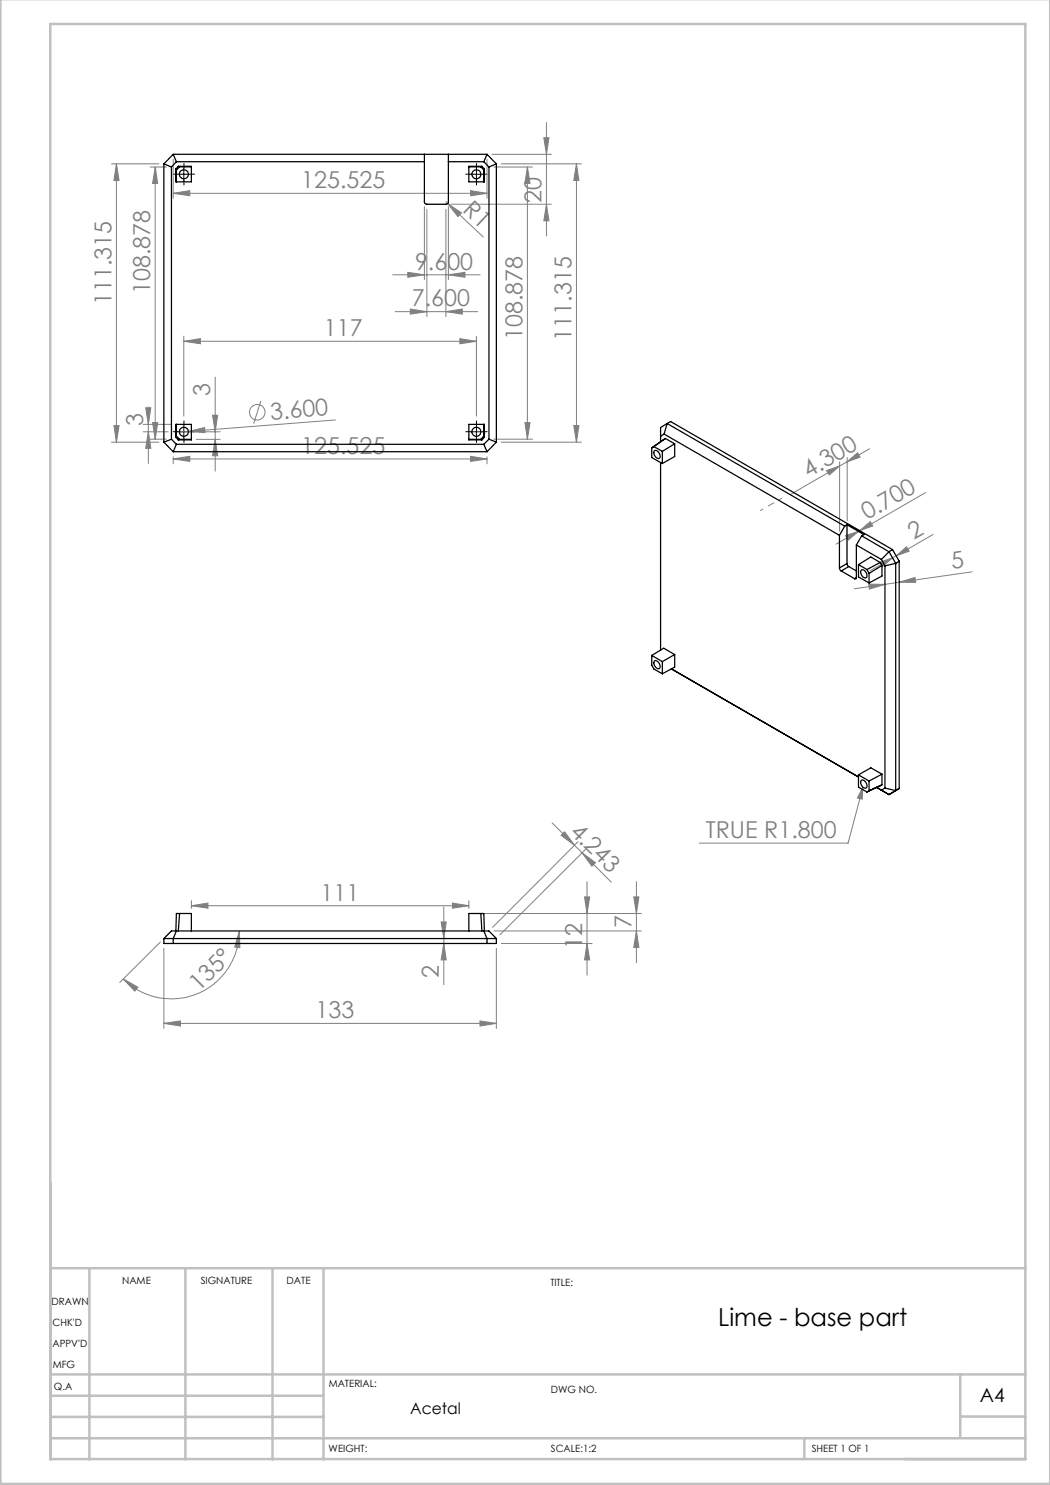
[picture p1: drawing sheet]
<svg xmlns="http://www.w3.org/2000/svg" width="210mm" height="297mm" viewBox="0 0 210 297" stroke-linecap="round" stroke-linejoin="round" font-family="sans-serif">
<g fill="none" stroke="#808080" stroke-width=".2">
<path d="M22.3 32.8h9.5M23.3 32.8l.5 3.3h-1zM23.3 32.8v55.6M30 33.4h3.3M31 33.4v54.4M31 33.4l.5 3.3h-1zM34.6 38.7l3.4-.6v1.1zM34.6 31.9v7.7M34.6 38.7h62.8M94.1 38.1l3.3 .6-3.3 .5zM97.4 31.9v7.7M98.4 30.9h11.9"/>
<path d="M98.8 33.4h7.7M100.3 32.8h16M105.5 33.4l.5 3.3h-1zM105.5 33.4v54.4M108.8 27.5h1l-.5 3.4zM109.3 24.5v22.7M115.3 32.8l.5 3.3h-1zM115.3 32.8v55.6M78.5 55h17.5M81.6 54.5l3.3 .5-3.3 .5zM84.9 41.3v14.6M85.4 41.9v21.4"/>
<path d="M89.2 40.4l.3 .3M89.2 41.9v21.4M89.5 40.7l2.8 1.9-.7 .7zM89.5 40.7l7.2 6.7M89.7 55l3.3-.5v1zM89.7 41.3v14.6M90.2 40.8h20.1M109.3 40.8l.5 3.4h-1zM36.8 68.3l3.3-.6v1.1zM36.8 67.2v16M36.8 68.3h58.5M43 75.4v18.8"/>
<path d="M79 62.3h16.5M82.1 61.8l3.3 .5-3.3 .5zM89.2 62.3l3.3-.5v1zM92 67.7l3.3 .6-3.3 .5zM95.3 67.2v16M22.3 88.4h9.5M22.8 85.1h1l-.5 3.3zM28.6 86.4h5M28.6 84.9h5.6M29.1 81.6h1.1l-.5 3.3zM29.7 86.4l.5 3.3h-1.1zM29.7 81.4v11.3"/>
<path d="M30 87.8h3.3M30.5 84.5h1l-.5 3.3zM34.6 91.8l3.4-.5v1zM34.6 91.4v1.4M34.6 91.8h62.8M37.7 86.3l3.2-.8 .1 1zM39.3 87.9h4.7M39.9 86.4h4.1M42.5 83h1l-.5 3.4zM43 87.9l.5 3.3h-1zM52.2 80.2l-1.5 4.5M67.1 84l-31.2 2.4"/>
<path d="M94.1 91.3l3.3 .5-3.3 .5zM97.4 91.4v1.4M98.8 87.8h7.7M100.3 88.4h16M105 84.5h1l-.5 3.3zM114.8 85.1h1l-.5 3.3zM165.3 94.1l2.6-.9-2.1 1.8zM167.9 92.4v13.9M167.9 93.2l-9.6 5.6M169.4 92.4l2.1-1.8 .5 .8zM169.4 91.5v12.6M169.4 92.4l-1.5 .8"/>
<path d="M173.9 89.7l-4.5 2.7M185.1 98.5l-13.1 7.6M169.1 107.1l2.6-.8-2 1.7zM172 106.1l2.1-1.8 .5 .9zM172 106.1l-4.8 2.7M173.7 116.8l3.3 .1-3.1 .9zM175.9 112.5l2.6-1-2 1.8zM177 116.9l-6.1 .9M178.5 111.5l-4.5 2.7M179.2 111.2l2.1-1.8 .5 .8zM179.2 111.2l-.7 .3M179.8 116.4l3.2-.9 .1 1z"/>
<path d="M179.8 116.4l-2.8 .5M186.6 106.9l-7.4 4.3M194.4 114.4l-14.6 2M172.6 157.4l-.2 2.4-.9-.2zM172.6 157.4l-3 11.2h-29.7M110.4 164.6l6 6M112.2 167.1l.7-.7 2 2.6zM115.6 168.3l-17.1 17.2M116.4 170.6l5.8 5.8M116.4 170.6l2.7 1.9-.7 .7zM116.9 179.4h1l-.5 3.3zM117.1 169.9l-17.1 17.1"/>
<path d="M117.4 176.4v18.6M126.8 179.4h1l-.5 3.3zM127.3 176.4v16.1M24.7 195.8l2.9 1.6-.6 .8zM32.1 188.4l-8.1 8.1M32.8 189.7v16M38.3 181.1l3.3-.5v1zM38.3 180.1v1.6M38.3 181.1h55.5M47.9 186.2l.1 3.3-1-.1zM47.9 186.2a13.6 13.6 0 0 1-8.4 12.6 13.6 13.6 0 0 1-14.8-3M88.2 184.4h1.1l-.5 3.3z"/>
<path d="M88.8 181.4v15.6M88.8 188.7l.5 3.3h-1.1zM90.5 180.6l3.3 .5-3.3 .5zM93.8 180.1v1.6M98.8 186.2h29.5M99.3 189.7v16M100.3 188.7h18.1M117.4 188.7l.5 3.3h-1zM127.3 186.2l.5 3.3h-1zM128.3 182.7h-32.9M32.8 204.7l3.3-.5v1zM32.8 204.7h66.5"/>
<path d="M96 204.2l3.3 .5-3.3 .5z"/>
<circle cx="51.4" cy="82.5" r="1.56"/>
</g>
<g fill="none" stroke="#000" stroke-width=".2" stroke-dasharray="15.2 1.3 1.3 1.3">
<path d="M35.5 34.8h-.9M36.8 33.6v-.9M36.8 36.1v.9M38 34.8h.9M94 34.8h-.9M95.3 33.6v-.9M95.3 36.1v.9M96.5 34.8h.9M35.5 86.3h-.9M36.8 85.1v-.9M36.8 87.6v.9M38 86.3h.9"/>
<path d="M94 86.3h-.9M95.3 85.1v-.9M95.3 87.6v.9M96.5 86.3h.9"/>
</g>
<path d="M35.5 34.9h2.5M36.8 33.6v2.5M94 34.9h2.5M95.3 33.6v2.5M35.5 86.4h2.5M36.8 85.1v2.5M94 86.4h2.5M95.3 85.1v2.5" fill="none" stroke="#000" stroke-width=".2"/>
<g fill="none" stroke="#c0c0c0" stroke-width=".5">
<path d="M.1 -.1v296.9h209.9v-296.9M10.1 4.8h195v287h-195zM10.1 236.6v55.3M10.1 253.6h195M17.9 253.6v38.3M37.1 253.6v38.3M54.5 253.6v38.3M64.7 253.6v38.3M10.1 279.1h54.6M10.1 274.9h195M192.1 274.8v12.7M10.1 287.7h195"/>
<path d="M10.1 283.4h54.6M160.9 287.5v4.3M192.1 283.3h13"/>
</g>
<path d="M152.1 102.1l4.2-2.4" fill="none" stroke="#808080" stroke-width=".2" stroke-dasharray="15.2 1.3 1.3 1.3" stroke-dashoffset="14.7"/>
<g fill="#808080">
<path d="M37.7 86.3l3.2-.8 .1 1z"/>
<path d="M89.5 40.7l2.8 1.9-.7 .7z"/>
<path d="M116.4 170.6l2.7 1.9-.7 .7zM112.2 167.1l.7-.7 2 2.6z"/>
<path d="M94.1 91.3l3.3 .5-3.3 .5zM34.6 91.8l3.4-.5v1z"/>
<path d="M81.6 54.5l3.3 .5-3.3 .5zM89.7 55l3.3-.5v1zM82.1 61.8l3.3 .5-3.3 .5zM89.2 62.3l3.3-.5v1zM34.6 38.7l3.4-.6v1.1zM94.1 38.1l3.3 .6-3.3 .5zM36.8 68.3l3.3-.6v1.1zM92 67.7l3.3 .6-3.3 .5zM32.8 204.7l3.3-.5v1zM96 204.2l3.3 .5-3.3 .5zM172.6 157.4l-1.1 2.2 .9 .2z"/>
<path d="M173.7 116.8l3.3 .1-3.1 .9zM179.8 116.4l3.2-.9 .1 1z"/>
<path d="M165.3 94.1l2.6-.9-2.1 1.8zM169.4 92.4l2.1-1.8 .5 .8zM175.9 112.5l2.6-1-2 1.8zM179.2 111.2l2.1-1.8 .5 .8z"/>
<path d="M169.1 107.1l2.6-.8-2 1.7zM172 106.1l2.1-1.8 .5 .9z"/>
<path d="M24.7 195.8l2.9 1.6-.6 .8zM47.9 186.2l.1 3.3-1-.1z"/>
<path d="M127.3 186.2l.5 3.3h-1zM126.8 179.4h1l-.5 3.3z"/>
<path d="M29.7 86.4l.5 3.3h-1.1zM29.1 81.6h1.1l-.5 3.3zM22.8 85.1h1l-.5 3.3zM23.3 32.8l.5 3.3h-1zM105 84.5h1l-.5 3.3zM105.5 33.4l.5 3.3h-1z"/>
<path d="M42.5 83h1l-.5 3.4zM43 87.9l.5 3.3h-1zM108.8 27.5h1l-.5 3.4zM109.3 40.8l.5 3.4h-1zM115.3 32.8l.5 3.3h-1zM114.8 85.1h1l-.5 3.3zM31 33.4l.5 3.3h-1zM30.5 84.5h1l-.5 3.3zM116.9 179.4h1l-.5 3.3zM117.4 188.7l.5 3.3h-1zM88.2 184.4h1.1l-.5 3.3zM88.8 188.7l.5 3.3h-1.1z"/>
<path d="M38.3 181.1l3.3-.5v1zM90.5 180.6l3.3 .5-3.3 .5z"/>
</g>
<g fill="none" stroke="#000" stroke-width=".25">
<path d="M32.8 32.8v55.6M32.8 32.8l1.5 .6M34.3 33.4v54.4M34.6 30.9l.7 1.4M34.6 30.9h62.8M34.6 30.9l-1.8 1.9M35.2 33.8l.1 .2M35.3 34v2.4M35.3 32.3h49.6M35.3 32.3l-1 1.1M35.7 33.3h2.6v3.1h-3.1v-2.6M35.7 33.3l-.5 .5"/>
<path d="M35.7 33.3l.2 .1M35.9 33.4l-.6 .6M35.9 33.4h2.4M84.9 30.9v9.6l.4 .3h4l.3-.2 .1-9.7M89.7 32.3h7.1M93.8 33.4h2.4M96.2 33.4l.6 .6M96.4 33.3h-2.6v3.1h3.1v-2.6M96.4 33.3l-.2 .1M96.4 33.3l.5 .5M96.8 34v2.4M96.8 32.3l1 1.1"/>
<path d="M96.9 33.8l-.1 .2M97.4 30.9l-.6 1.4M97.4 30.9l1.9 1.9M97.8 33.4v54.4M99.3 32.8v55.6M99.3 32.8l-1.5 .6M32.8 88.4l1.8 1.9M34.3 87.8l1 1.1M34.3 87.8l-1.5 .6M34.6 90.3h62.8M35.2 87.5v-2.6h3.1v3.1h-2.6M35.2 87.5l.5 .5"/>
<path d="M35.3 84.9v2.3M35.3 87.2l-.1 .3M35.3 87.2l.6 .7M35.3 88.9h61.5M35.3 88.9l-.7 1.4M35.9 87.9l-.2 .1M35.9 87.9h2.4M93.8 87.9h2.4M96.2 87.9l.2 .1M96.8 87.2l.1 .3M96.8 84.9v2.3M96.8 87.2l-.6 .7"/>
<path d="M96.8 88.9l.6 1.4M96.9 87.5v-2.6h-3.1v3.1h2.6M96.9 87.5l-.5 .5M97.8 87.8l-1 1.1M97.8 87.8l1.5 .6M99.3 88.4l-1.9 1.9M130.4 89.6v1.9l2.1 1.2M130.8 89.3l1.7 1M130.8 89.3l-.4 .3M130.8 90.2a.84 .84 0 0 1 1.2 .8 .45 .45 0 0 1-.1 .7 .45 .45 0 0 1-.7-.2l-.4-.8zM132.1 92.5v37.5M132.5 90.3v2.4"/>
<path d="M132.8 86.8l35.1 20.3M132.8 86.8l-.7 .4M133.1 87.7l1.8 1.1M133.1 87.7l-2.7 1.9M133.1 87.7l-2.3 1.6M133.4 84.7l-1.3 .8v2.8M133.4 84.7l35.5 20.5M133.4 84.7l.7-.4 44.4 25.6M133.4 84.7l-.6 2.1M134.9 88.8v2.5l-2.4 1.4M134.9 88.8l-2.4 1.5M167.9 113.6l.3 .6"/>
<path d="M167.9 107.1v6.5M168.2 114.2l2.7 1.5M168.9 105.2l-1 1.9M169.4 112.7l.4 .6M169.4 104.9l3.4 2-.5 .3M169.4 104.9l-.5 .3M169.4 104.9v7.8M169.4 112.7l-1.5 .9M169.8 113.3l1.5 .9M169.8 113.3l-1.6 .9M171.3 115.5a.21 .21 0 0 1-.1 .3 .21 .21 0 0 1-.3-.1M171.3 109l5 2.9"/>
<path d="M171.3 109v6.5M171.3 115.5l-.4 .2M171.7 112.9v2.5l2.1 1.2M171.7 112.9l1.7 1M172.3 114a1.04 1.04 0 0 1 .9 1.5 1.02 1.02 0 0 1-.9-1.5zM172.3 107.2l5.5 3.1M172.3 107.2l-1 1.8M173.4 113.9l.4 .8M173.8 114.7v1.9M176 112.5l.4 .6M176 112.5l-2.6 1.4M176 112.5l-1.8-1.1-2.5 1.5"/>
<path d="M176.3 111.9l.7 1.3M176.4 113.1l-2.6 1.6M176.4 113.1v2.1l-2.6 1.4M177 113.2v44.4M177.8 110.3l1.3 2.4M177.8 110.3l-1.5 1.6M178.5 109.9l-.7 .4M178.5 109.9l1.3 2.4M179.1 112.7l-2.1 .5M179.1 112.7v45.4M179.8 112.3l-.7 .4M179.8 112.3v45.4"/>
<path d="M130.4 131.1v1.9l.4 .8 1.7 1M130.4 131.1l2.1 1.2M130.8 132.3a.84 .84 0 0 1 1.2 .8 .45 .45 0 0 1-.1 .6 .45 .45 0 0 1-.7-.1l-.4-.8zM132.5 132.3v2.5M134.3 133.8l37.4 21.6M134.9 130.9v2.5l-2.4 1.4M134.9 130.9l-2.1-1.3-2.4 1.5M134.9 130.9l-2.4 1.4M171.7 155v2.4l1.7 1M171.7 155l2.1 1.2M172.3 156a1.04 1.04 0 0 1 .9 1.6 1.02 1.02 0 0 1-.9-1.6zM173.8 156.2v1.9"/>
<path d="M173.8 158.1l-.4 .3M176.4 154.8v2.1M176.4 156.9l-3 1.5M176.4 154.8l-2.2-1.2-2.5 1.4M176.4 156.9l-2.6 1.2M176.4 154.8l-2.6 1.4M177 157.6l2.1 .5M177 157.6l-.7 .4-1-.5 2.5 1.4M178.5 158.5l-.7 .4M179.8 157.7l-.7 .4M179.8 157.7l-2 1.2M32.8 187.7v1h66.5v-1"/>
<path d="M32.8 187.7h66.5M32.8 187.7l1.5-1.5h63.5l1.5 1.5M35.2 186.2l.1-3.5h3v3.5M35.3 186.2l-.7 1.5v1M35.9 182.7l-.2 3.5M93.8 186.2v-3.5h3l.1 3.5M96.2 182.7l.2 3.5M96.8 186.2l.6 1.5v1"/>
<circle cx="36.8" cy="34.9" r=".89"/>
<circle cx="95.3" cy="34.9" r=".91"/>
<circle cx="36.8" cy="86.4" r=".89"/>
<circle cx="95.3" cy="86.4" r=".91"/>
</g>
<text font-size="4.9" x="143.7" y="265.2">Lime - base part</text>
<g font-size="4.7" fill="#808080">
<text x="60.2" y="37.6">125.525</text>
<text x="108.3" y="40.6" transform="rotate(-90 108.3 40.6)">20</text>
<text x="92.4" y="42.2" transform="rotate(43 92.4 42.2)">R1</text>
<text x="83" y="53.9">9.600</text>
<text x="30" y="58.8" transform="rotate(-90 30 58.8)">108.878</text>
<text x="22.3" y="61" transform="rotate(-90 22.3 61)">111.315</text>
<text x="82.4" y="61.3">7.600</text>
<text x="64.8" y="67.2">117</text>
<text x="104.5" y="68" transform="rotate(-90 104.5 68)">108.878</text>
<text x="114.3" y="68.1" transform="rotate(-90 114.3 68.1)">111.315</text>
<text x="42" y="79.3" transform="rotate(-90 42 79.3)">3</text>
<text x="54.2" y="83.9" transform="rotate(-4 54.2 83.9)">3.600</text>
<text x="28.7" y="85.3" transform="rotate(-90 28.7 85.3)">3</text>
<text x="60.2" y="90.7">125.525</text>
<text x="161.7" y="95.6" transform="rotate(-30 161.7 95.6)">4.300</text>
<text x="173.4" y="104.1" transform="rotate(-30 173.4 104.1)">0.700</text>
<text x="182.8" y="107.9" transform="rotate(-30 182.8 107.9)">2</text>
<text x="190.5" y="113.9" transform="rotate(-8 190.5 113.9)">5</text>
<text x="113.8" y="166.5" transform="rotate(45 113.8 166.5)">4.243</text>
<text x="141.2" y="167.6">TRUE R1.800</text>
<text x="64.1" y="180.1">111</text>
<text x="126.3" y="185.5" transform="rotate(-90 126.3 185.5)">7</text>
<text x="116.4" y="189.8" transform="rotate(-90 116.4 189.8)">12</text>
<text x="87.8" y="195.6" transform="rotate(-90 87.8 195.6)">2</text>
<text x="39.8" y="198.4" transform="rotate(-45 39.8 198.4)">135°</text>
<text x="63.1" y="203.7">133</text>
</g>
<text font-size="3.9" x="196" y="280.4">A4</text>
<text font-size="3.2" x="82" y="282.8">Acetal</text>
<g font-size="2">
<text x="24.4" y="256.9">NAME</text>
<text x="40.1" y="256.8">SIGNATURE</text>
<text x="57.3" y="256.8">DATE</text>
<text x="110.1" y="257.1">TITLE:</text>
<text x="10.3" y="260.9">DRAWN</text>
<text x="10.5" y="269.3">APPV'D</text>
<text x="10.5" y="265.2">CHK'D</text>
<text x="10.6" y="273.6">MFG</text>
<text x="10.8" y="278">Q.A</text>
<text x="65.8" y="277.4">MATERIAL:</text>
<text x="110.2" y="278.5">DWG NO.</text>
<text x="65.7" y="290.4">WEIGHT:</text>
<text x="110.2" y="290.5">SCALE:1:2</text>
<text x="162.4" y="290.4">SHEET 1 OF 1</text>
</g>
</svg>
